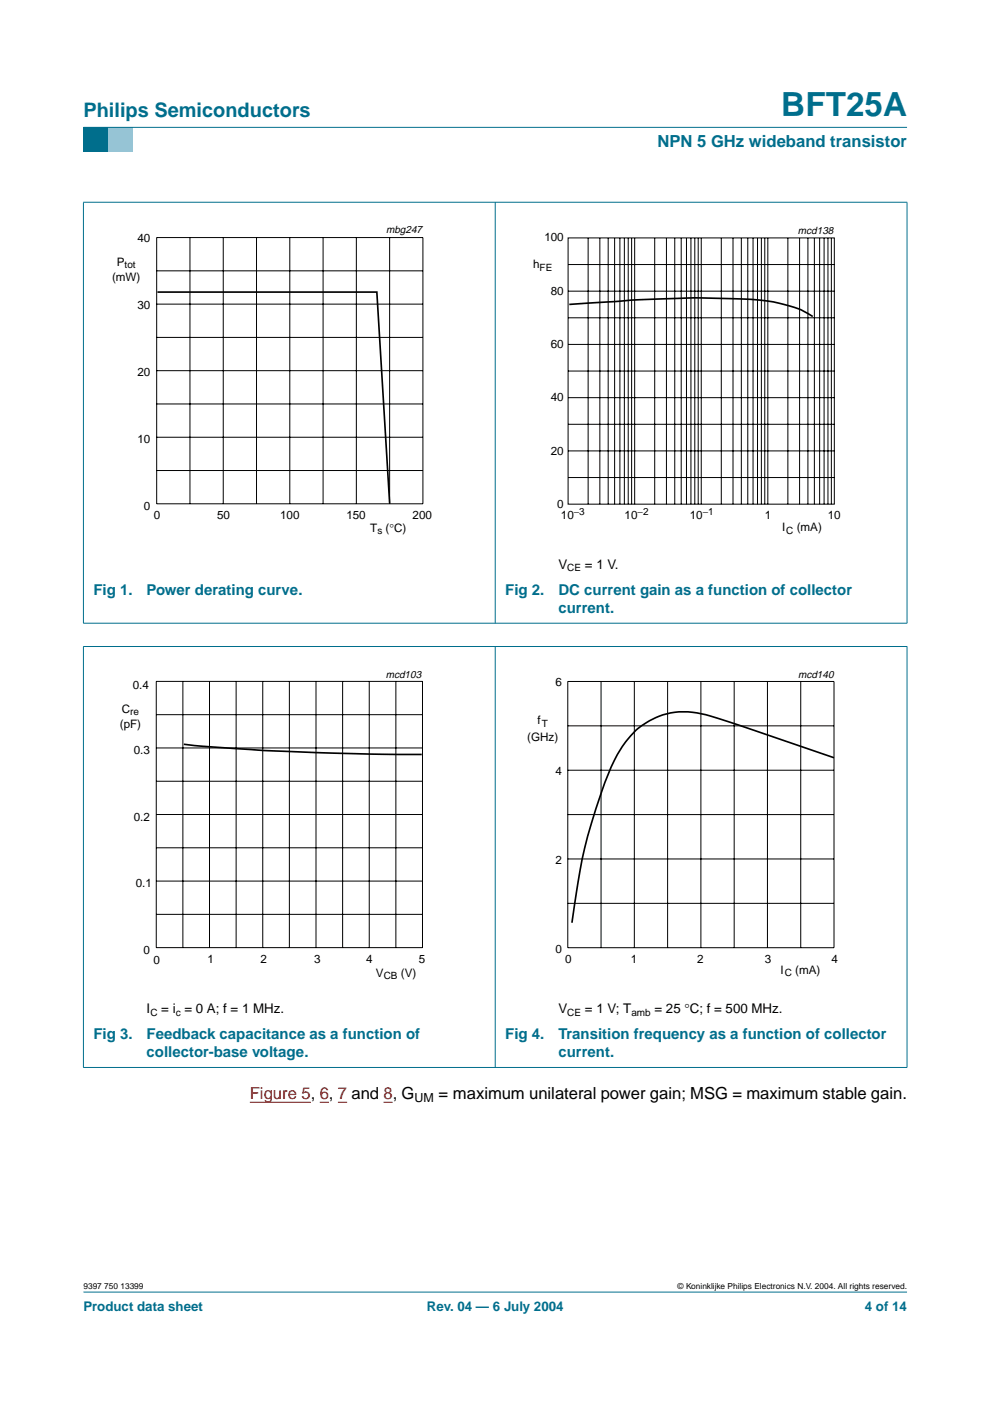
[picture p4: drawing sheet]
<svg xmlns="http://www.w3.org/2000/svg" width="210mm" height="297mm" viewBox="0 0 210 297" stroke-linecap="round" stroke-linejoin="round" font-family="sans-serif">
<path d="M17.7 273.9h174.6z" fill="#006e8c" stroke="#006e8c" stroke-width=".21"/>
<path d="M17.7 27h5.3v5.3h-5.3z" fill-rule="evenodd" fill="#006e8c"/>
<path d="M23 27h5.3v5.3h-5.3z" fill-rule="evenodd" fill="#96c4d6"/>
<g fill="#006e8c" stroke="#006e8c" stroke-width=".21">
<path d="M17.7 27h174.6z"/>
<path d="M17.7 42.9v89.2z"/>
<path d="M105 42.8v89.4z"/>
<path d="M192.3 42.9v89.2z"/>
<path d="M17.6 42.9h174.8z"/>
<path d="M17.6 132.1h174.8z"/>
<path d="M17.7 137.1v89.2z"/>
<path d="M105 137v89.4z"/>
<path d="M192.3 137.1v89.2z"/>
<path d="M17.6 137.1h174.8z"/>
<path d="M17.6 226.3h174.8z"/>
</g>
<path d="M53 233.7h12.9M67.8 233.7h2M71.6 233.7h2M81.3 233.7h2" fill="none" stroke="#f00" stroke-width=".21"/>
<g fill="none" stroke="#000" stroke-width=".21">
<path d="M33.2 50.4h56.5v56.4h-56.5zM33.2 57.4h56.5M40.3 50.4v56.4M47.3 50.4v56.4M54.4 50.4v56.4M61.4 50.4v56.4M68.5 50.4v56.4M75.6 50.4v56.4M82.6 50.4v56.4M120.4 50.4h56.5v56.5h-56.5zM120.4 56.1h56.5M124.7 50.5v56.4"/>
<path d="M127.2 50.5v56.4M128.9 50.5v56.4M130.3 50.5v56.4M131.4 50.5v56.4M132.4 50.5v56.4M133.2 50.5v56.4M133.9 50.5v56.4M134.6 50.5v56.4M138.8 50.5v56.4M141.3 50.5v56.4M143.1 50.5v56.4M144.4 50.5v56.4"/>
<path d="M145.5 50.5v56.4M146.5 50.5v56.4M147.3 50.5v56.4M148 50.5v56.4M148.7 50.5v56.4M152.9 50.5v56.4M155.4 50.5v56.4M157.2 50.5v56.4M158.5 50.5v56.4M159.7 50.5v56.4M160.6 50.5v56.4M161.4 50.5v56.4"/>
<path d="M162.2 50.5v56.4M162.8 50.5v56.4M167 50.5v56.4M169.5 50.5v56.4M171.3 50.5v56.4M172.7 50.5v56.4M173.8 50.5v56.4M174.7 50.5v56.4M175.5 50.5v56.4M176.3 50.5v56.4M33.2 78.6h56.5M33.2 64.5h56.5"/>
<path d="M33.2 71.5h56.5M120.4 67.4h56.5M120.4 61.7h56.5M120.4 78.7h56.5M120.4 73h56.5M33.2 85.6h56.5M33.2 92.7h56.5M33.2 99.8h56.5M120.4 84.3h56.5M120.4 95.6h56.5M120.4 90h56.5M120.4 101.2h56.5"/>
<path d="M33.1 144.5h56.5v56.4h-56.5zM33.1 151.5h56.5M33.1 158.6h56.5M38.8 144.5v56.4M44.4 144.5v56.4M50.1 144.5v56.4M55.7 144.5v56.4M61.4 144.5v56.4M67 144.5v56.4M72.6 144.5v56.4M78.3 144.5v56.4M83.9 144.5v56.4"/>
<path d="M120.4 144.5h56.4v56.4h-56.4zM120.4 153.9h56.4M127.4 144.5v56.4M134.5 144.5v56.4M141.5 144.5v56.4M148.6 144.5v56.4M155.7 144.5v56.4M162.7 144.5v56.4M169.8 144.5v56.4M33.1 172.7h56.5M33.1 179.7h56.5M33.1 165.6h56.5"/>
<path d="M120.4 172.7h56.4M120.4 163.3h56.4M33.1 186.8h56.5M33.1 193.9h56.5M120.4 182.1h56.4M120.4 191.5h56.4"/>
</g>
<path d="M20.5 47.5h81.9v66.4h-81.9zM107.7 47.6h81.9v66.3h-81.9zM20.4 141.7h81.9v66.3h-81.9zM107.7 141.7h81.8v66.3h-81.8z" fill="none" stroke="#fff" stroke-width=".21"/>
<path d="M33.4 61.9h46.5l2.7 44.8M120.7 64.5l13.8-.9 11.7-.4 10.8 .2a33.3 33.3 0 0 1 13.5 2.6l1.8 1.1M39 157.8l3.9 .4 14.2 1 20.2 .7 12.1 .1M176.8 160.7l-19.6-6.8a56 56 0 0 0-11-2.9 15.8 15.8 0 0 0-15.2 8.8 90.8 90.8 0 0 0-6.2 16.8 143.5 143.5 0 0 0-3.5 19" fill="none" stroke="#000" stroke-width=".35"/>
<text font-size="7.1" fill="#006e8c" x="165.7" y="24.7">BFT25A</text>
<text font-size="4.2" fill="#006e8c" x="17.7" y="24.9">Philips Semiconductors</text>
<text font-size="3.5" fill="#006e8c" x="139.4" y="31.1">NPN 5 GHz wideband transistor</text>
<text font-size="3.5" fill="#f00" x="53" y="232.9">Figure 5, 6, 7 and 8, G</text>
<text font-size="3.5" x="93" y="232.9">= maximum unilateral power gain; MSG = maximum stable gain.</text>
<g font-size="3.2" fill="#006e8c">
<text x="19.8" y="126.1">Fig 1.</text>
<text x="31.1" y="126.1">Power derating curve.</text>
<text x="107.1" y="126.1">Fig 2.</text>
<text x="118.4" y="130">current.</text>
<text x="118.4" y="126.1">DC current gain as a function of collector</text>
<text x="19.8" y="220.3">Fig 3.</text>
<text x="31.1" y="220.3">Feedback capacitance as a function of</text>
<text x="107.1" y="220.3">Fig 4.</text>
<text x="118.4" y="220.3">Transition frequency as a function of collector</text>
<text x="31.1" y="224.2">collector-base voltage.</text>
<text x="118.4" y="224.2">current.</text>
</g>
<g font-size="2.8">
<text x="118.4" y="120.6">V</text>
<text x="124" y="120.6">= 1 V.</text>
<text x="31.1" y="214.8">I</text>
<text x="34.2" y="214.8">= i = 0 A; f = 1 MHz.</text>
<text x="118.4" y="214.8">V</text>
<text x="124" y="214.8">= 1 V; T</text>
<text x="138.8" y="214.8">= 25 °C; f = 500 MHz.</text>
</g>
<g font-size="2.8" fill="#006e8c">
<text x="17.7" y="278">Product data sheet</text>
<text x="90.5" y="278">Rev. 04 — 6 July 2004</text>
<text x="183.4" y="278">4 of 14</text>
</g>
<text font-size="2.6" x="87.9" y="233.5">UM</text>
<g font-size="2.5">
<text x="29.1" y="51.4">40</text>
<text x="115.4" y="51.2">100</text>
<text x="23.8" y="59.6">(mW)</text>
<text x="24.8" y="56.4">P</text>
<text x="113" y="56.9">h</text>
<text x="29.1" y="65.6">30</text>
<text x="116.8" y="62.6">80</text>
<text x="116.8" y="73.8">60</text>
<text x="29.1" y="79.7">20</text>
<text x="116.8" y="85">40</text>
<text x="29.1" y="93.9">10</text>
<text x="116.8" y="96.4">20</text>
<text x="118.2" y="107.6">0</text>
<text x="30.5" y="108.1">0</text>
<text x="32.6" y="110.1">0</text>
<text x="46" y="110.1">50</text>
<text x="59.4" y="110.1">100</text>
<text x="73.4" y="110.1">150</text>
<text x="78.5" y="112.7">T</text>
<text x="81.8" y="112.7">(°C)</text>
<text x="87.5" y="110.1">200</text>
<text x="118.9" y="110">10</text>
<text x="132.4" y="110">10</text>
<text x="146.2" y="110">10</text>
<text x="162.1" y="110">1</text>
<text x="165.8" y="112.7">I</text>
<text x="168.9" y="112.7">(mA)</text>
<text x="175.5" y="110">10</text>
<text x="28.1" y="146">0.4</text>
<text x="117.8" y="145.4">6</text>
<text x="25.4" y="154.4">(pF)</text>
<text x="25.8" y="151.2">C</text>
<text x="114" y="153.6">f</text>
<text x="28.4" y="159.9">0.3</text>
<text x="111.8" y="157">(GHz)</text>
<text x="117.8" y="164.3">4</text>
<text x="28.4" y="174">0.2</text>
<text x="117.8" y="183.1">2</text>
<text x="28.8" y="188.1">0.1</text>
<text x="30.4" y="202.2">0</text>
<text x="117.8" y="202">0</text>
<text x="32.6" y="204.4">0</text>
<text x="44" y="204.2">1</text>
<text x="55.2" y="204.2">2</text>
<text x="66.6" y="204.2">3</text>
<text x="77.6" y="204.2">4</text>
<text x="79.7" y="207.1">V</text>
<text x="85" y="207.1">(V)</text>
<text x="88.8" y="204.2">5</text>
<text x="119.8" y="204.2">0</text>
<text x="133.7" y="204.2">1</text>
<text x="147.8" y="204.2">2</text>
<text x="162.2" y="204.2">3</text>
<text x="165.5" y="206.4">I</text>
<text x="168.6" y="206.4">(mA)</text>
<text x="176.3" y="204.2">4</text>
</g>
<g font-size="2.2">
<text x="81.9" y="49.4">mbg247</text>
<text x="169.2" y="49.6">mcd138</text>
<text x="81.8" y="143.7">mcd103</text>
<text x="169.2" y="143.7">mcd140</text>
</g>
<g font-size="2.1">
<text x="26.4" y="56.9">tot</text>
<text x="114.4" y="57.4">FE</text>
<text x="80" y="113.2">s</text>
<text x="121.7" y="109.3">−3</text>
<text x="135.2" y="109.3">−2</text>
<text x="149" y="109.3">−1</text>
<text x="166.7" y="113.1">C</text>
<text x="120.3" y="121.1">CE</text>
<text x="27.6" y="151.7">re</text>
<text x="114.9" y="154">T</text>
<text x="81.4" y="207.6">CB</text>
<text x="166.4" y="206.9">C</text>
<text x="31.9" y="215.3">C</text>
<text x="37.2" y="215.3">c</text>
<text x="120.3" y="215.3">CE</text>
<text x="133.9" y="215.3">amb</text>
</g>
<g font-size="1.8">
<text x="17.7" y="273.4">9397 750 13399</text>
<text x="143.7" y="273.4">© Koninklijke Philips Electronics N.V. 2004. All rights reserved.</text>
</g>
</svg>
